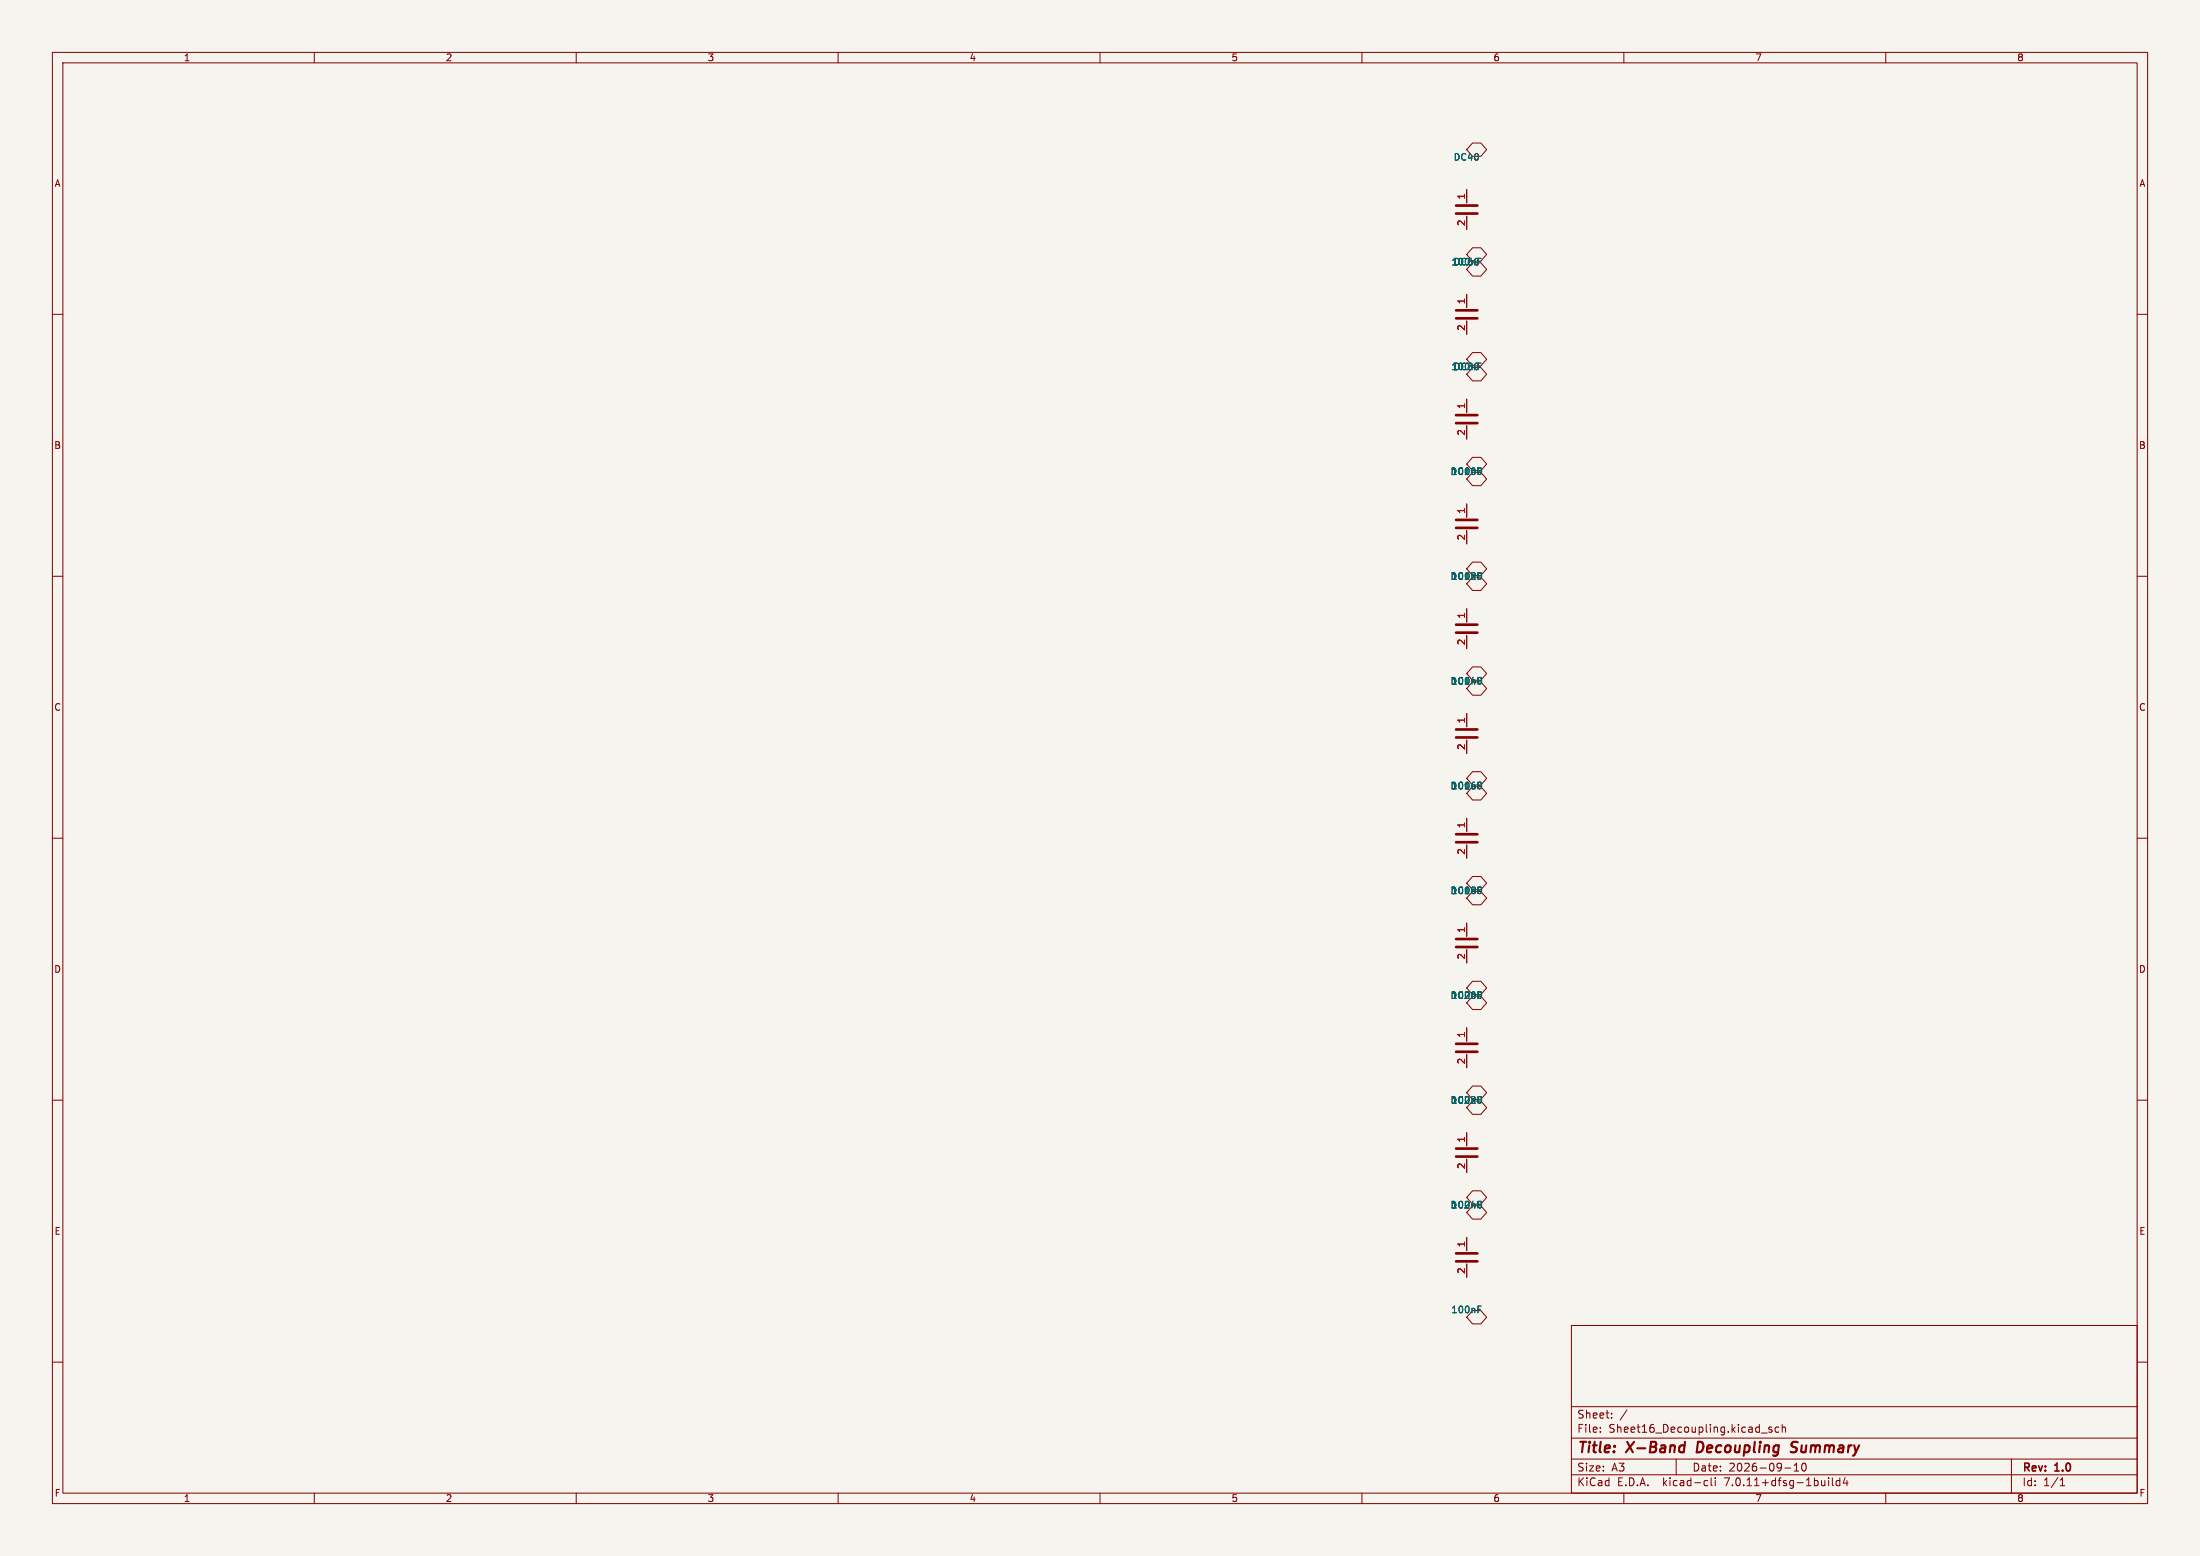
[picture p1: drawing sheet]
<svg xmlns="http://www.w3.org/2000/svg" width="420mm" height="297mm" viewBox="0 0 420 297" stroke-linecap="round" stroke-linejoin="round" font-family="sans-serif">
<path d="M0 0h420v297h-420z" fill="#f5f4ef" stroke="#f5f4ef" stroke-width=".19"/>
<g fill="none" stroke="#840000" stroke-width=".19">
<path d="M10 10h400v277h-400zM12 12h396v273h-396zM60 10v2M110 10v2M160 10v2M210 10v2M260 10v2M310 10v2M360 10v2M280 36.2v2.5M281.1 27.3h1.6l1.1 1.3-1.1 1.2h-1.6l-1.1-1.2zM10 60h2"/>
<path d="M280 41.3v2.5M280 56.2v2.5M281.1 47.3h1.6l1.1 1.3-1.1 1.2h-1.6l-1.1-1.2zM281.1 50.2h1.6l1.1 1.2-1.1 1.3h-1.6l-1.1-1.3zM408 60h2M280 61.3v2.5M280 76.2v2.5M281.1 70.2h1.6l1.1 1.2-1.1 1.3h-1.6l-1.1-1.3zM281.1 67.3h1.6l1.1 1.3-1.1 1.2h-1.6l-1.1-1.2zM280 81.3v2.5M280 96.2v2.5M281.1 87.3h1.6l1.1 1.3-1.1 1.2h-1.6l-1.1-1.2z"/>
<path d="M281.1 90.2h1.6l1.1 1.2-1.1 1.3h-1.6l-1.1-1.3zM10 110h2M280 101.3v2.5M280 116.2v2.5M281.1 110.2h1.6l1.1 1.2-1.1 1.3h-1.6l-1.1-1.3zM281.1 107.3h1.6l1.1 1.3-1.1 1.2h-1.6l-1.1-1.2zM408 110h2M280 121.3v2.5M280 136.2v2.5M281.1 127.3h1.6l1.1 1.3-1.1 1.2h-1.6l-1.1-1.2zM281.1 130.2h1.6l1.1 1.2-1.1 1.3h-1.6l-1.1-1.3zM10 160h2"/>
<path d="M280 141.3v2.5M280 156.2v2.5M281.1 147.3h1.6l1.1 1.3-1.1 1.2h-1.6l-1.1-1.2zM281.1 150.2h1.6l1.1 1.2-1.1 1.3h-1.6l-1.1-1.3zM408 160h2M280 161.3v2.5M280 176.2v2.5M281.1 170.2h1.6l1.1 1.2-1.1 1.3h-1.6l-1.1-1.3zM281.1 167.3h1.6l1.1 1.3-1.1 1.2h-1.6l-1.1-1.2zM280 181.3v2.5M280 196.2v2.5M281.1 190.2h1.6l1.1 1.2-1.1 1.3h-1.6l-1.1-1.3z"/>
<path d="M281.1 187.3h1.6l1.1 1.3-1.1 1.2h-1.6l-1.1-1.2zM10 210h2M280 201.3v2.5M280 216.2v2.5M281.1 207.3h1.6l1.1 1.3-1.1 1.2h-1.6l-1.1-1.2zM281.1 210.2h1.6l1.1 1.2-1.1 1.3h-1.6l-1.1-1.3zM408 210h2M280 221.3v2.5M280 236.2v2.5M281.1 227.3h1.6l1.1 1.3-1.1 1.2h-1.6l-1.1-1.2zM281.1 230.2h1.6l1.1 1.2-1.1 1.3h-1.6l-1.1-1.3zM10 260h2"/>
<path d="M280 241.3v2.5M281.1 250.2h1.6l1.1 1.2-1.1 1.3h-1.6l-1.1-1.3zM300 253h108v32h-108zM408 260h2M300 278.5h108M300 274.5h108M300 268.5h108M305.5 273.2v.2M305.5 272.5v.1M307.7 270.5v.2M307.7 269.8v.1M310.6 269.1l-1.3 1.9"/>
<path d="M320 278.5v3M336.2 273.5h1.2M338.2 272.5l-.3-.1-.2 .2v.2l.5 .2v.3h-.5M339.6 272.5l-.4-.1-.3 .3 .1 .6h.6M340.2 272.5l.2-.1 .4 .1 .1 .9M340.2 271.9v1.5M342.5 279.7l.4-.4v1.5M344.1 279.4a.81 .81 0 0 0 .3 1.4l.3-.2 .1-.4-.1-.8M384 278.5v6.5M60 285v2M110 285v2M160 285v2"/>
<path d="M210 285v2M260 285v2M300 281.5h108M310 285v2M325.6 282.6l.4 .1M326 283.5l-.4 .1M326.7 282.1v1.3l.2 .2M327.4 282.1v.1M327.4 282.6v1M340.7 280.2h1.2M342.5 280.8h.9M349.1 282.1v.1"/>
<path d="M349.1 282.6v1M349.8 282.1v1.3l.2 .2M351.2 282.7l-.4-.1-.3 .3 .2 .6h.5M351.2 282.1v1.5M352.2 282l-.3 1.1h.9M352.6 282.6v1M360 285v2M393.3 283.6h.9M393.3 282.5l.4-.4v1.5"/>
</g>
<path d="M321.7 275.2l-.3 2M324.2 275.2l-.3 2h.5M342.9 277a.85 .85 0 0 1-1.1 .1M342.9 275.2l-.7 .1a.46 .46 0 0 0-.2 .5 .46 .46 0 0 0 .3 .4l.6 .1" fill="none" stroke="#840000" stroke-width=".4"/>
<g fill="none" stroke="#840000" stroke-width=".51">
<path d="M278 39.2h4M278 59.2h4M278 40.8h4M278 60.8h4M278 79.2h4M278 80.8h4M278 99.2h4M278 119.2h4M278 100.8h4M278 120.8h4M278 139.2h4M278 159.2h4"/>
<path d="M278 140.8h4M278 179.2h4M278 160.8h4M278 199.2h4M278 180.8h4M278 200.8h4M278 219.2h4M278 239.2h4M278 220.8h4M278 240.8h4"/>
</g>
<path d="M282.1 49.9h.5M282.1 49.3h.7M282.1 69.9h.5M282.1 69.3h.7M282.1 249.9h.5M282.1 249.3h.7" fill="none" stroke="#006464" stroke-width=".19"/>
<g font-size="2.8" fill="#840000">
<text x="301" y="277.9">Title:</text>
<text x="310.6" y="277.9">X-Band</text>
<text x="324.8" y="277.9">Decoupling</text>
<text x="343.6" y="277.9">Summary</text>
</g>
<g font-size="2.1" fill="#840000">
<text x="301" y="273.7">File:</text>
<text x="301" y="271">Sheet:</text>
<text x="307.1" y="273.7">Sheet16_Decoupling.kicad_sch</text>
<text x="301" y="281.1">Size:</text>
<text x="307.6" y="281.1">A3</text>
<text x="323" y="281.1">Date:</text>
<text x="330" y="281.1">2026-09-10</text>
<text x="386" y="281.3">Rev:</text>
<text x="392.4" y="281.3">1.0</text>
<text x="301" y="283.9">KiCad</text>
<text x="308.7" y="283.9">E.D.A.</text>
<text x="317.6" y="283.9">kicad-cli</text>
<text x="329.5" y="283.9">7.0.11+dfsg-1build4</text>
<text x="386" y="283.9">Id:</text>
<text x="390.1" y="283.9">1/1</text>
</g>
<g font-size="1.8" fill="#840000">
<text x="35" y="11.9">1</text>
<text x="85" y="11.9">2</text>
<text x="135" y="11.9">3</text>
<text x="185" y="11.9">4</text>
<text x="235" y="11.9">5</text>
<text x="285" y="11.9">6</text>
<text x="335" y="11.9">7</text>
<text x="385" y="11.9">8</text>
<text x="10.3" y="35.9">A</text>
<text x="408.3" y="35.9">A</text>
<text x="10.3" y="85.9">B</text>
<text x="408.2" y="85.9">B</text>
<text x="10.3" y="135.9">C</text>
<text x="408.2" y="135.9">C</text>
<text x="10.3" y="185.9">D</text>
<text x="408.2" y="185.9">D</text>
<text x="10.3" y="235.9">E</text>
<text x="408.3" y="235.9">E</text>
<text x="10.3" y="285.9">F</text>
<text x="35" y="286.9">1</text>
<text x="85" y="286.9">2</text>
<text x="135" y="286.9">3</text>
<text x="185" y="286.9">4</text>
<text x="235" y="286.9">5</text>
<text x="285" y="286.9">6</text>
<text x="335" y="286.9">7</text>
<text x="385" y="286.9">8</text>
<text x="408.3" y="285.9">F</text>
</g>
<g font-size="1.8" fill="#006464">
<text x="277.4" y="30.9">DC40</text>
<text x="277.4" y="50.9">DC60</text>
<text x="277.4" y="70.9">DC80</text>
<text x="276.8" y="90.9">DC100</text>
<text x="277" y="90.9">100nF</text>
<text x="276.8" y="110.9">DC120</text>
<text x="277" y="110.9">100nF</text>
<text x="276.8" y="130.9">DC140</text>
<text x="277" y="130.9">100nF</text>
<text x="276.8" y="150.9">DC160</text>
<text x="277" y="150.9">100nF</text>
<text x="276.8" y="170.9">DC180</text>
<text x="277" y="170.9">100nF</text>
<text x="276.8" y="190.9">DC200</text>
<text x="277" y="190.9">100nF</text>
<text x="276.8" y="210.9">DC220</text>
<text x="277" y="210.9">100nF</text>
<text x="276.8" y="230.9">DC240</text>
<text x="277" y="230.9">100nF</text>
<text x="277" y="250.9">100nF</text>
</g>
<g font-size="1.8" fill="#a90000">
<text x="279.7" y="38.2" transform="rotate(-90 279.7 38.2)">1</text>
<text x="279.7" y="43.2" transform="rotate(-90 279.7 43.2)">2</text>
<text x="279.7" y="58.2" transform="rotate(-90 279.7 58.2)">1</text>
<text x="279.7" y="63.2" transform="rotate(-90 279.7 63.2)">2</text>
<text x="279.7" y="83.2" transform="rotate(-90 279.7 83.2)">2</text>
<text x="279.7" y="78.2" transform="rotate(-90 279.7 78.2)">1</text>
<text x="279.7" y="98.2" transform="rotate(-90 279.7 98.2)">1</text>
<text x="279.7" y="103.2" transform="rotate(-90 279.7 103.2)">2</text>
<text x="279.7" y="118.2" transform="rotate(-90 279.7 118.2)">1</text>
<text x="279.7" y="123.2" transform="rotate(-90 279.7 123.2)">2</text>
<text x="279.7" y="143.2" transform="rotate(-90 279.7 143.2)">2</text>
<text x="279.7" y="138.2" transform="rotate(-90 279.7 138.2)">1</text>
<text x="279.7" y="158.2" transform="rotate(-90 279.7 158.2)">1</text>
<text x="279.7" y="163.2" transform="rotate(-90 279.7 163.2)">2</text>
<text x="279.7" y="178.2" transform="rotate(-90 279.7 178.2)">1</text>
<text x="279.7" y="183.2" transform="rotate(-90 279.7 183.2)">2</text>
<text x="279.7" y="203.2" transform="rotate(-90 279.7 203.2)">2</text>
<text x="279.7" y="198.2" transform="rotate(-90 279.7 198.2)">1</text>
<text x="279.7" y="218.2" transform="rotate(-90 279.7 218.2)">1</text>
<text x="279.7" y="223.2" transform="rotate(-90 279.7 223.2)">2</text>
<text x="279.7" y="238.2" transform="rotate(-90 279.7 238.2)">1</text>
<text x="279.7" y="243.2" transform="rotate(-90 279.7 243.2)">2</text>
</g>
</svg>
